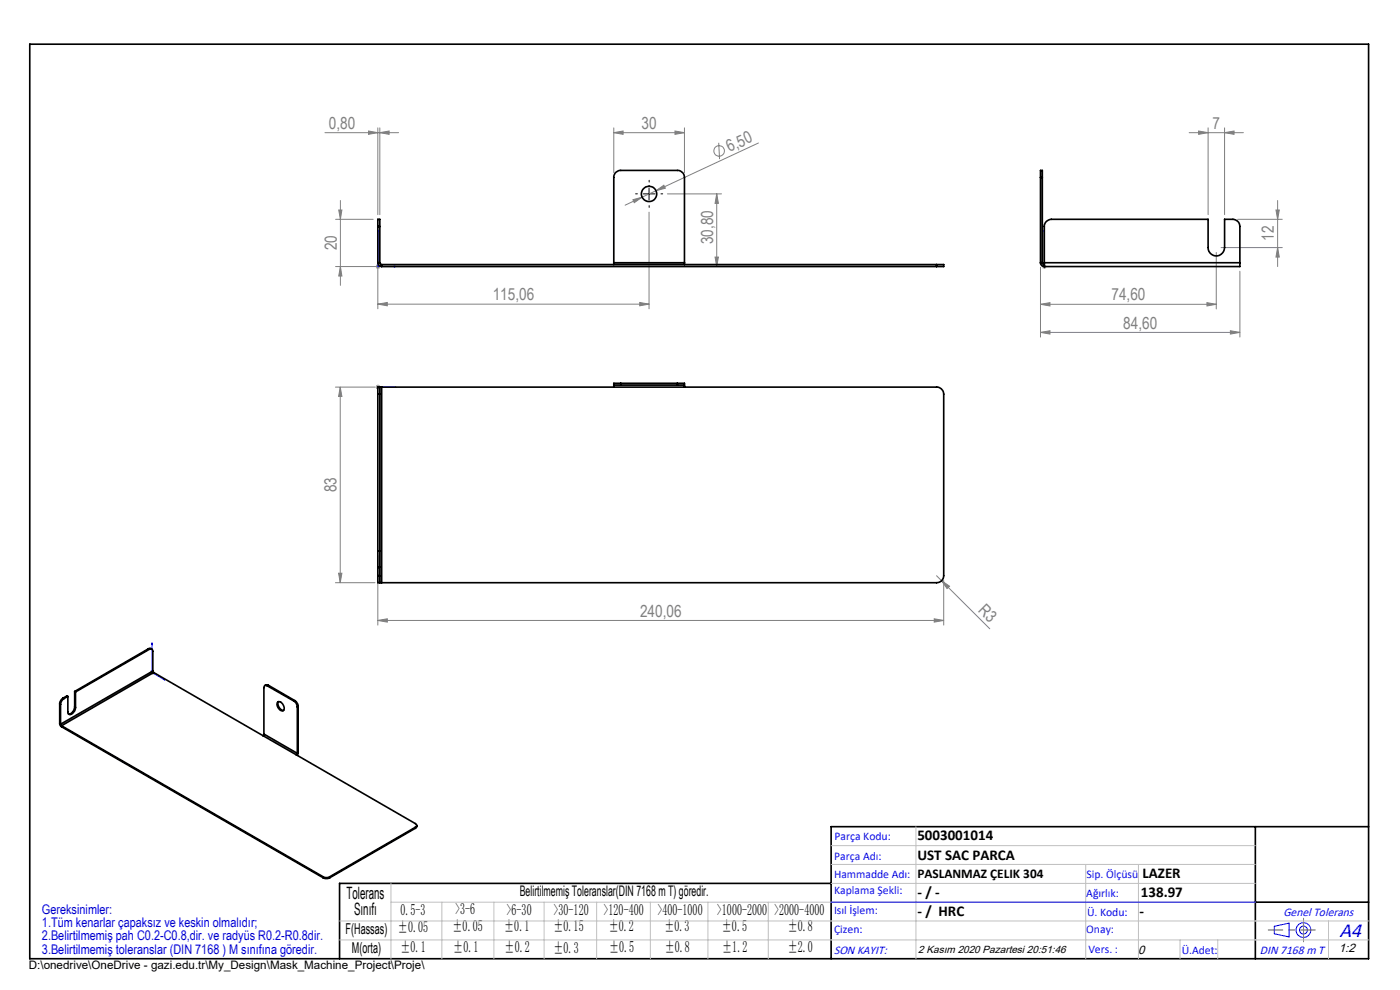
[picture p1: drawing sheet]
<svg xmlns="http://www.w3.org/2000/svg" width="297mm" height="210mm" viewBox="0 0 297 210" stroke-linecap="round" stroke-linejoin="round" font-family="sans-serif">
<g fill="none" stroke="#808080" stroke-width=".21">
<path d="M68.9 28.1h15.7M78.2 27.8l2 .3-2 .4zM80.2 27.1v18.4M80.6 28.1l1.9-.3v.7zM80.6 27.1v18.4M130.2 28.1l2-.3v.7zM130.2 27.1v9.5M130.2 28.1h15M143.2 27.8l2 .3-2 .4zM145.2 27.1v9.5M152.5 30.3l.1 3.5M160.9 30.3l-21.7 10.2"/>
<path d="M252.3 28.1h11.5M254.3 27.8l2 .3-2 .4zM256.3 27.1v18.4M259.8 28.1l2-.3v.7zM259.8 27.1v18.4M71.2 46.5h8M71.9 44.5h.6l-.3 2zM72.2 56.5l.3 2.1h-.6zM72.2 42.5v18M79.8 56.2l.7 .7M80.2 56.7v8.8M80.2 56v1"/>
<path d="M80.5 56.2l-.7 .7M80.7 56.5h-9.5M134.3 42.4l1.9-.6-1.7 1.2zM136.2 41.8l-3.6 1.7M137.7 45v20.5M139.2 40.5l-3 1.3M139.2 40.5l1.6-1.2 .3 .6zM141.6 41.1h11.5M151.7 54.5h.7l-.4 2zM152 41.1l.4 2h-.7zM152 41.1v15.4M220.7 56.7v14.8"/>
<path d="M221 56.5h1M221.2 56.2l.7 .7M221.5 56v1M221.9 56.2l-.7 .7M258 53.5v12M259 52.5h13M262.5 46.5h9.5M263 57.5v14M270.7 44.5h.7l-.4 2zM271 42.5v14M271 52.5l.4 2h-.7zM80.2 64.5l2-.3v.7z"/>
<path d="M80.2 64.5h57.5M135.7 64.2l2 .3-2 .4zM220.7 70.5l2-.3v.7zM220.7 70.5h42.3M220.7 64.5l2-.3v.7zM220.7 64.5h37.3M256 64.2l2 .3-2 .4zM261 70.2l2 .3-2 .4zM71.2 82.1h8.4M72.2 82.1v41.5M72.2 82.1l.3 2h-.7zM79.7 82.1h1"/>
<path d="M79.8 81.8l.7 .7M80.2 81.6v1M80.5 81.8l-.7 .7M80.2 117.9v14.7M71.2 123.6h8.4M71.8 121.6h.7l-.3 2zM80.2 131.6l2-.3v.7zM80.2 131.6h120M198.2 131.3l2 .3-2 .4zM198.7 122.1l11.3 11.3M199.7 123.2l1.7 1.1-.5 .5zM200.2 123.1v9.5"/>
<path d="M31.8 142.7h.9M31.9 142.3l.7 .7M32.2 142.2v.9M32.6 142.3l-.7 .7"/>
<circle cx="152.5" cy="32" r="1.12"/>
</g>
<g fill="none" stroke="#00f" stroke-width=".21">
<path d="M80.2 48.9l.1 .3h-.2zM80.2 48.9v7.6h3.8M83.6 56.4l.4 .1-.4 .1zM221.5 56.4v.2zM221.5 48.9v.3v-.3M221.5 56.5h.1M221.5 48.9v7.6M80.1 82.1h.2zM80.2 82.1h.1M80.2 82.1h3.8M84 82.1h-.4h.4M32.2 136.4l.1 .3h-.1z"/>
<path d="M32.2 136.4v6.3l2.8 1.5M34.7 144l.3 .2-.3-.1zM176.3 191.4h90M270.3 196.5l3.2-.7v2.9l-3.2-.6z"/>
<circle cx="276.5" cy="197.3" r="1.57"/>
<circle cx="276.5" cy="197.3" r=".83"/>
</g>
<path d="M137.7 38.6v-.4M135.2 41.1h-.4M137.7 43.6v.4M140.2 41.1h.4" fill="none" stroke="#000" stroke-width=".21" stroke-dasharray="15.2 1.3 1.3 1.3"/>
<path d="M137.7 39.9v2.5M136.5 41.1h2.5" fill="none" stroke="#000" stroke-width=".21"/>
<path d="M6.3 9.4h284v194h-284zM266.3 175.4v28M290.3 175.4h-114v28M176.3 187.4h-104.3v16M266.3 191.4h24" fill="none" stroke="#000" stroke-width=".35"/>
<path d="M279 197.3h-9.9" fill="none" stroke="#f00" stroke-width=".21" stroke-dasharray="15.2 1.3 1.3 1.3" stroke-dashoffset="12.2"/>
<path d="M276.5 197.3v2.5M276.5 197.3v-2.5" fill="none" stroke="#808080" stroke-width=".21" stroke-dasharray="15.2 1.3 1.3 1.3"/>
<g fill="none" stroke="#c0c0c0" stroke-width=".21">
<path d="M176.3 179.4h90M194.3 175.4v28M72 199.4h218.3M72 195.4h218.3M82.9 187.4v16M82.9 191.4h183.4M93.7 191.4v12M104.8 191.4v12M115.4 191.4v12M126.6 191.4v12M138 191.4v12M150.2 191.4v12"/>
<path d="M163 191.4v12M176.3 183.4h90M176.3 187.4h90M230.3 183.4v20M241.5 183.4v20M250.3 199.4v4M258.3 199.4v4M281.8 195.4v8"/>
</g>
<g fill="#00f">
<path d="M83.6 56.4l.4 .1-.4 .1zM80.2 48.9l.1 .3h-.2z"/>
<path d="M83.6 82.1h.4zM80.1 82.1h.2z"/>
<path d="M221.5 56.4v.2zM221.5 48.9v.3z"/>
<path d="M34.7 144l.3 .2-.3-.1zM32.2 136.4l.1 .3h-.1z"/>
</g>
<g fill="#808080">
<path d="M199.7 123.2l1.7 1.1-.5 .5z"/>
<path d="M130.2 28.1l2-.3v.7zM143.2 27.8l2 .3-2 .4zM80.2 131.6l2-.3v.7zM198.2 131.3l2 .3-2 .4z"/>
<path d="M80.2 64.5l2-.3v.7zM135.7 64.2l2 .3-2 .4z"/>
<path d="M220.7 70.5l2-.3v.7zM261 70.2l2 .3-2 .4z"/>
<path d="M78.2 27.8l2 .3-2 .4zM80.6 28.1l1.9-.3v.7z"/>
<path d="M256 64.2l2 .3-2 .4zM220.7 64.5l2-.3v.7z"/>
<path d="M134.3 42.4l.2 .6 1.7-1.2zM139.2 40.5l1.9-.6-.3-.6z"/>
<path d="M72.2 56.5l.3 2.1h-.6zM71.9 44.5h.6l-.3 2zM151.7 54.5h.7l-.4 2zM152 41.1l.4 2h-.7zM71.8 121.6h.7l-.3 2zM72.2 82.1l.3 2h-.7zM271 52.5l.4 2h-.7zM270.7 44.5h.7l-.4 2z"/>
<path d="M254.3 27.8l2 .3-2 .4zM259.8 28.1l2-.3v.7z"/>
</g>
<g fill="none" stroke="#000" stroke-width=".35">
<path d="M220.7 37.6v-1.4h.4v1.4M220.7 37.6h.4M220.7 37.6v18.1M221.1 37.6v18.1M80.2 48v-1.5h.4v1.5M80.2 55.7a.85 .85 0 0 0 .8 .8M80.2 48h.4M80.2 55.7h.4M80.2 48v7.7M80.6 55.7l.1 .3 .3 .1M80.6 48v7.7M81 56.1v.4"/>
<path d="M81 56.1h117.7M81 56.5h117.7M130.2 55.7v.4M130.2 55.7v-18.1a1.45 1.45 0 0 1 1.5-1.4h12a1.51 1.51 0 0 1 1.5 1.4v18.1M130.2 55.7h15M145.2 55.7v.4M198.7 56.1h1.5v.4h-1.5M198.7 56.1v.4M220.7 55.7a.85 .85 0 0 0 .8 .8M220.7 55.7h.4M221.1 55.7l.2 .4h.2M221.5 55.7v-7.7a1.51 1.51 0 0 1 1.5-1.5h33.3v6a1.75 1.75 0 0 0 1.7 1.8 1.75 1.75 0 0 0 1.8-1.8v-6h1.7a1.51 1.51 0 0 1 1.5 1.5v7.7"/>
<path d="M221.5 55.7v.8M221.5 55.7h41.5M263 55.7v.8h-41.5M80.2 83.6v33.3M80.2 83.6h.4M80.6 82.1h-.4v1.5M80.6 82.1v1.5M80.6 82.1h.4M80.6 83.6v33.3M81 82.1h117.7a1.51 1.51 0 0 1 1.5 1.5v38.5a1.51 1.51 0 0 1-1.5 1.5h-117.7M81 82.1v41.5M130.2 81.7h1.5"/>
<path d="M130.2 81.7v.4M131.7 81.3h-1.5v.4M131.7 81.3v.4M131.7 81.7h12M131.7 81.3h12M143.7 81.7h1.5M143.7 81.3h1.5v.4M143.7 81.3v.4M145.2 81.7v.4M80.2 116.9v3.5M80.2 116.9h.4M80.6 116.9v3.5"/>
<path d="M31.5 137.6l.3-.1 .4 .2M31.5 137.6l.2 .1M31.5 137.6l-15.7 9.1M31.7 137.7a.44 .44 0 0 1 .5 0 .44 .44 0 0 1 .2 .4v4.2M31.7 137.7l-15.7 9.1M80.2 122.1v1.5h.4M80.2 120.4v1.7M80.2 122.1h.4M80.2 120.4h.4M80.6 122.1v1.5M80.6 123.6h.4M80.6 120.4v1.7"/>
<path d="M12.7 153.5l.4 .7M12.7 149.3l.1 .1M12.7 153.5l.1 .1M12.7 149.3v4.2M12.8 153.6l.3 .3M12.8 149.4v4.2M13.1 153.9l55.4 32.1M13.1 153.9v.3M13.1 154.2l55.4 32M13.4 148.1a1.6 1.6 0 0 0-.7 1.2M13.4 148.1l.1 .1M13.5 148.2a1.6 1.6 0 0 0-.7 1.2"/>
<path d="M14.4 147.7v3.3a.56 .56 0 0 0 .4 .6 .56 .56 0 0 0 .7-.4l.3-.4 .2-.8M14.4 147.7l-.9 .5M14.4 147.7l-.2-.1-.8 .5M15.8 149.9a1.59 1.59 0 0 1-1.3 1.6M15.8 149.9l.2 .1M15.8 146.7l.2 .1M15.8 146.7v3.2M16 146.8v3.2M32.4 142.3l.2 .4M32.4 142.3l-19.6 11.3M32.6 142.7l-19.5 11.2M32.6 142.7l23.2 13.4"/>
<path d="M55.8 156.1l7.1 4M56 155.7l-.2 .4M56 155.7l7.1 4.1M56.7 145.5a.42 .42 0 0 0-.5-.1 .42 .42 0 0 0-.2 .5v9.8M56.7 145.5l5.7 3.2M56.9 145.3h-.4l-.3 .1M56.9 145.3l-.2 .2M56.9 145.3l5.6 3.3M58.9 148.9a1.21 1.21 0 0 1 1.2 1.8 1.19 1.19 0 0 1-1.3-1.4zM59.1 148.8a1.43 1.43 0 0 0 1 1.9M62.4 148.7a1.6 1.6 0 0 1 .7 1.3M62.5 148.6a1.6 1.6 0 0 1 .8 1.3"/>
<path d="M62.5 148.6l-.1 .1M63.1 159.8l-.2 .3M63.1 150v9.8M63.3 159.7l-.3 .5M63.3 149.9l-.2 .1M63.3 159.7l-.2 .1M63.3 149.9v9.8M62.9 160.1l25.2 14.6a.42 .42 0 0 1 .3 .4 .42 .42 0 0 1-.3 .4M88.1 175.5l-18.1 10.5M88.1 175.5v.2M88.1 175.7l-18.1 10.5M88.4 175.1l-.1 .4-.2 .2"/>
<path d="M68.5 186a1.5 1.5 0 0 0 1.5 0M68.5 186.2a1.5 1.5 0 0 0 1.5 0M68.5 186v.2M70 186v.2"/>
<circle cx="137.7" cy="41.1" r="1.63"/>
</g>
<text font-size="4.4" fill="#00f" x="284.2" y="198.7">A4</text>
<g font-size="3.6">
<text x="73.5" y="190.7">Tolerans</text>
<text x="75.1" y="194.1">Sınıfı</text>
</g>
<g font-size="3.5" fill="#808080">
<text x="69.8" y="27.3">0,80</text>
<text x="136.1" y="27.3">30</text>
<text x="257.2" y="27.3">7</text>
<text x="154.8" y="32.3" transform="rotate(-25 154.8 32.3)">6,50</text>
<text x="71.4" y="53.1" transform="rotate(-90 71.4 53.1)">20</text>
<text x="151.3" y="51.8" transform="rotate(-90 151.3 51.8)">30,80</text>
<text x="270.3" y="51.1" transform="rotate(-90 270.3 51.1)">12</text>
<text x="104.5" y="63.7">115,06</text>
<text x="235.8" y="63.7">74,60</text>
<text x="238.3" y="69.7">84,60</text>
<text x="71.4" y="104.4" transform="rotate(-90 71.4 104.4)">83</text>
<text x="135.8" y="130.8">240,06</text>
<text x="207.3" y="129.6" transform="rotate(45 207.3 129.6)">R3</text>
</g>
<g font-size="3.4">
<text x="84.4" y="197.6">±0.05</text>
<text x="85" y="194.1">0.5-3</text>
<text x="96" y="197.5">±0.05</text>
<text x="96.5" y="193.9">&gt;3-6</text>
<text x="107" y="197.5">±0.1</text>
<text x="107.5" y="194.1">&gt;6-30</text>
<text x="117.4" y="194.1">&gt;30-120</text>
<text x="117.4" y="197.6">±0.15</text>
<text x="128" y="194.1">&gt;120-400</text>
<text x="129.1" y="197.5">±0.2</text>
<text x="139.5" y="194.1">&gt;400-1000</text>
<text x="140.9" y="197.5">±0.3</text>
<text x="152.1" y="194.1">&gt;1000-2000</text>
<text x="153.1" y="197.5">±0.5</text>
<text x="164.2" y="194.1">&gt;2000-4000</text>
<text x="167.1" y="197.4">±0.8</text>
<text x="85" y="202">±0.1</text>
<text x="96.2" y="202">±0.1</text>
<text x="107" y="202">±0.2</text>
<text x="117.4" y="202.1">±0.3</text>
<text x="129.2" y="202">±0.5</text>
<text x="141" y="202">±0.8</text>
<text x="153.2" y="202">±1.2</text>
<text x="167.1" y="201.9">±2.0</text>
</g>
<g font-size="3.2">
<text x="194.6" y="178.2">5003001014</text>
<text x="194.6" y="182.4">UST SAC PARCA</text>
<text x="194.6" y="190.2">- / -</text>
<text x="242" y="190.2">138.97</text>
<text x="242.4" y="186.2">LAZER</text>
<text x="194.6" y="194.3">- / HRC</text>
<text x="241.7" y="194.3">-</text>
<text x="73.3" y="198.1">F(Hassas)</text>
<text x="74.7" y="202.2">M(orta)</text>
</g>
<text font-size="3.1" x="110.3" y="190.1">Belirtilmemiş Toleranslar(DIN 7168 m T) göredir.</text>
<text font-size="2.8" x="194.6" y="186.2">PASLANMAZ ÇELIK 304</text>
<g font-size="2.8" fill="#0000e8">
<text x="8.9" y="193.8">Gereksinimler:</text>
<text x="8.9" y="196.6">1.Tüm kenarlar çapaksız ve keskin olmalıdır;</text>
<text x="8.9" y="199.5">2.Belirtilmemiş pah C0.2-C0.8,dir. ve radyüs R0.2-R0.8dir.</text>
<text x="8.9" y="202.3">3.Belirtilmemiş toleranslar (DIN 7168 ) M sınıfına göredir.</text>
</g>
<g font-size="2.6" fill="#00f">
<text x="272.3" y="194.3">Genel Tolerans</text>
<text x="176.9" y="202.3">SON KAYIT:</text>
<text x="267.3" y="202.4">DIN 7168 m T</text>
</g>
<g font-size="2.6">
<text x="241.4" y="202.3">0</text>
<text x="284" y="202">1:2</text>
</g>
<g font-size="2.5" fill="#00f">
<text x="177" y="178.2">Parça Kodu:</text>
<text x="177" y="182.4">Parça Adı:</text>
<text x="176.9" y="186.2">Hammadde Adı:</text>
<text x="177" y="189.7">Kaplama Şekli:</text>
<text x="230.5" y="190.2">Ağırlık:</text>
<text x="230.5" y="186.2">Sip. Ölçüsü</text>
<text x="176.9" y="193.9">Isıl İşlem:</text>
<text x="177" y="197.8">Çizen:</text>
<text x="230.4" y="197.8">Onay:</text>
<text x="230.6" y="194.3">Ü. Kodu:</text>
<text x="230.9" y="202.1">Vers. :</text>
<text x="250.7" y="202.4">Ü.Adet:</text>
</g>
<text font-size="2.5" x="6.1" y="205.5">D:\onedrive\OneDrive - gazi.edu.tr\My_Design\Mask_Machine_Project\Proje\</text>
<text font-size="2.2" x="194.8" y="202.1">2 Kasım 2020 Pazartesi 20:51:46</text>
</svg>
